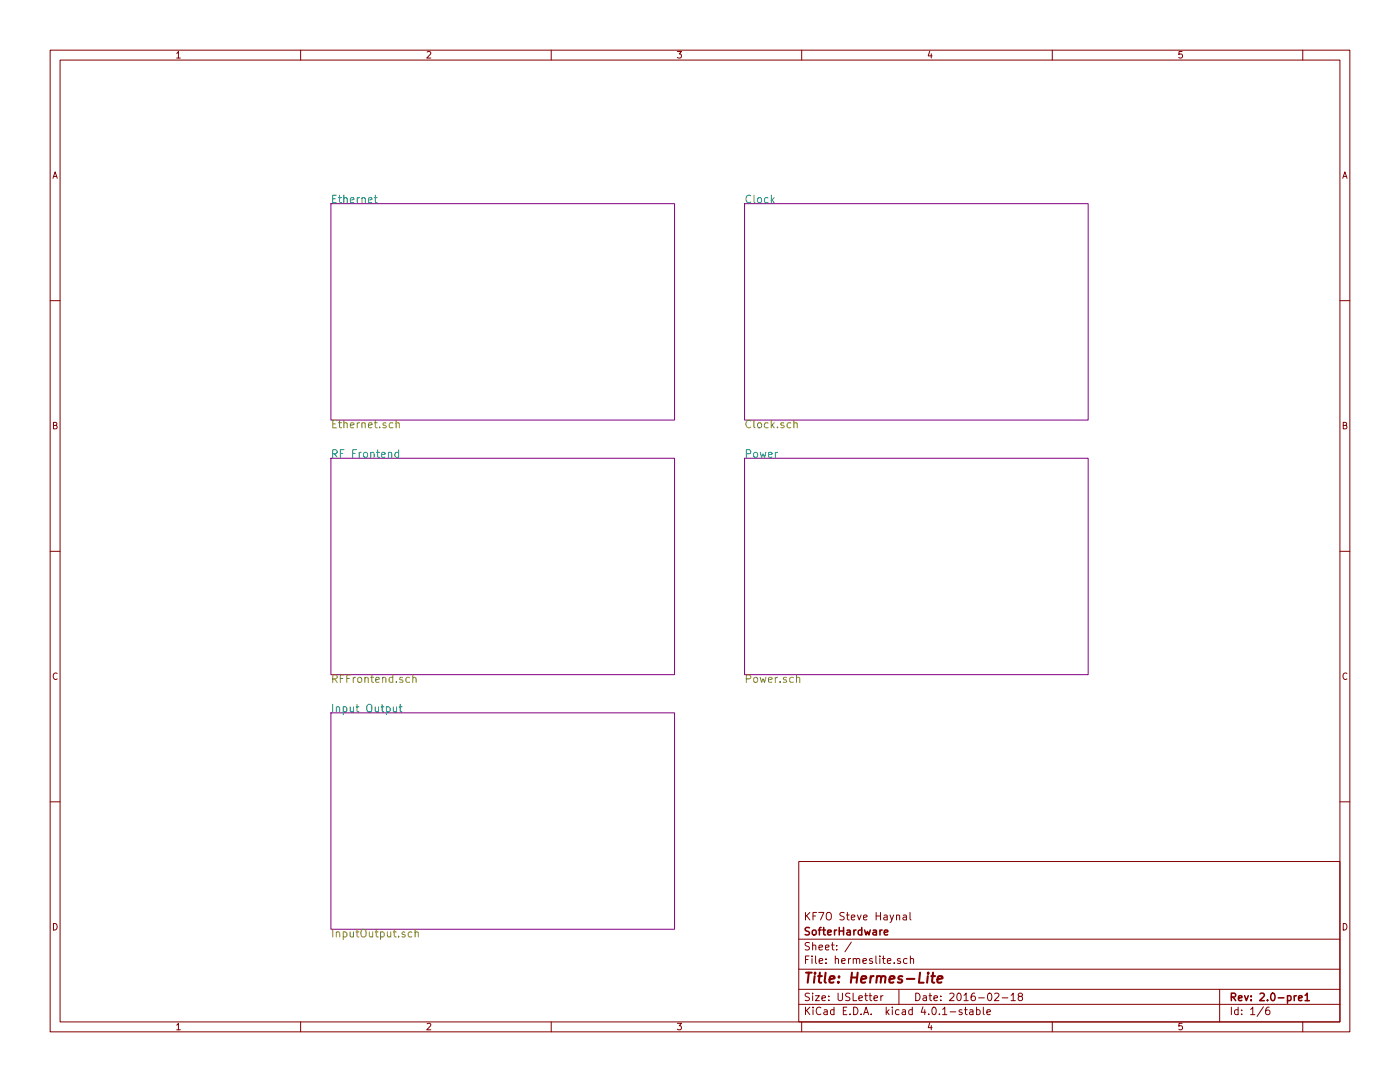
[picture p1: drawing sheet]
<svg xmlns="http://www.w3.org/2000/svg" width="279mm" height="216mm" viewBox="0 0 279 216" stroke-linecap="round" stroke-linejoin="round" font-family="sans-serif">
<g fill="none" stroke="#840000" stroke-width=".2">
<path d="M10 10h259.4v195.9h-259.4zM12 12h255.4v191.9h-255.4zM60 10v2M110 10v2M160 10v2M210 10v2M260 10v2M10 60h2M267.4 60h2M10 110h2M267.4 110h2M10 160h2"/>
<path d="M267.4 160h2M159.4 171.9h108v32h-108zM159.4 197.4h108M159.4 193.4h108M159.4 187.4h108M169.9 188l-1.3 1.9M174.4 199.2l.7-.2v-.2l-.4-.1-.3 .2 .1 .7h.6M175.8 198.7v1M176.2 198.7l-.4 .3M178.9 182.7l.2-.1 .4 .1 .1 .9M179.4 197.4v3M179.7 191.3a.37 .37 0 0 0-.6 .2l.1 .2 .5 .1 .1 .2-.3 .3-.4-.1"/>
<path d="M180.3 182.7h.5l.1 .9M180.9 182.9l-.5 .1-.2 .2 .2 .4 .5-.1M181 191.3h-.4l-.3 .2 .1 .6 .2 .2 .4-.1M181.6 182.1v1.3l.2 .2M181.7 191.4l.2-.1h.4v1M181.7 190.8v1.5M198.5 198.3l.6-.1 .3 .4-1 1.1h1M200 199.1h1.1M201.8 198.6l.4-.4v1.5M201.8 199.7h.8M203.5 198.8l-.3-.3 .1-.2 .2-.1h.4l.2 .3-.1 .2-.5 .1-.3 .3v.3l.3 .3h.3l.3-.3v-.3l-.3-.3M243.4 197.4v6.5"/>
<path d="M60 203.9v2M110 203.9v2M159.4 200.4h108M160 203.9v2M192 201.5a.37 .37 0 0 0-.6 .2l.1 .2 .5 .1v.2l-.2 .3-.4-.1M192.5 201.5h.5M192.7 201v1.3l.3 .2M193.5 201.5h.6l.1 1M194.2 201.8l-.5 .1-.2 .2 .2 .4 .5-.1M194.9 201.5h.4l.3 .3-.1 .6h-.6M194.9 201v1.5M196.2 201v1.3l.2 .2"/>
<path d="M197 202l.7-.2-.1-.3h-.4l-.2 .2v.7h.6M210 203.9v2M252.1 200.9l-1.2 1.9M253.3 201h-.4a1.11 1.11 0 0 0-.2 1.4l.5 .1 .2-.2v-.5l-.2-.3-.5 .1-.1 .2M260 203.9v2"/>
</g>
<path d="M176.5 186.1l.7-.2-.1-.3h-.4l-.2 .2 .1 .7h.5M259.2 199.2l.7-.2-.1-.2-.4-.1-.2 .2v.7h.6M260.5 198.6l.4-.4v1.5M260.5 199.7h.8" fill="none" stroke="#840000" stroke-width=".3"/>
<path d="M185.2 194.8l-.2 1.3M185.2 194.1v.2l.1-.1-.1-.1v.2M185.9 194.8h.7M186.2 194.1l-.2 1.7 .1 .2 .4 .1M187.1 195.4l1-.2-.1-.4h-.5l-.4 .2v1l.2 .1 .6-.1" fill="none" stroke="#840000" stroke-width=".41"/>
<path d="M66 40.6h68.6v43.2h-68.6zM148.6 40.6h68.6v43.2h-68.6zM66 91.4h68.6v43.2h-68.6zM148.6 91.4h68.6v43.2h-68.6zM66 142.2h68.6v43.2h-68.6z" fill="none" stroke="#840084" stroke-width=".2"/>
<path d="M74.7 39.4h.6M74.9 38.9v1.4l.4 .2M79.6 90.3l-.5-.1-.3 .4v.4l.2 .2h.6M79.6 89.7v1.6M78.5 141v.9a.38 .38 0 0 0 .6 0M79.1 141v1.1M79.7 141h.5M79.9 140.5v1.4l.3 .2" fill="none" stroke="#008484" stroke-width=".2"/>
<path d="M79 84.5l.1-.1a.36 .36 0 0 1 .6 .2v.8M79 83.8v1.6M158.4 84.5l.1-.1a.36 .36 0 0 1 .6 .2v.8M158.4 83.8v1.6M82.4 135.3v-.1a.36 .36 0 0 1 .6 .2v.8M82.4 134.6v1.6M159 135.3v-.1a.36 .36 0 0 1 .6 .2v.8M82.2 186h-.4l-.3 .3v.4l.1 .2h.6M82.8 186.1l.1-.1a.36 .36 0 0 1 .6 .2v.8M82.8 185.4v1.6" fill="none" stroke="#848400" stroke-width=".2"/>
<text font-size="2.8" fill="#840000" x="160.4" y="196.2">Title: Hermes-Lite</text>
<g font-size="2.1" fill="#008484">
<text x="66" y="40.5">Ethernet</text>
<text x="148.6" y="40.5">Clock</text>
<text x="66" y="91.3">RF Frontend</text>
<text x="148.6" y="91.3">Power</text>
<text x="66" y="142.1">Input Output</text>
</g>
<g font-size="2.1" fill="#848400">
<text x="66" y="85.4">Ethernet.sch</text>
<text x="148.6" y="85.4">Clock.sch</text>
<text x="66" y="136.2">RFFrontend.sch</text>
<text x="148.6" y="136.2">Power.sch</text>
<text x="66" y="187">InputOutput.sch</text>
</g>
<g font-size="2.1" fill="#840000">
<text x="160.4" y="183.6">KF7O Steve Haynal</text>
<text x="160.4" y="189.6">Sheet: /</text>
<text x="160.4" y="186.6">SofterHardware</text>
<text x="160.4" y="192.3">File: hermeslite.sch</text>
<text x="160.4" y="202.5">KiCad E.D.A. kicad 4.0.1-stable</text>
<text x="160.4" y="199.7">Size: USLetter</text>
<text x="182.4" y="199.7">Date: 2016-02-18</text>
<text x="245.4" y="199.7">Rev: 2.0-pre1</text>
<text x="245.4" y="202.5">Id: 1/6</text>
</g>
<g font-size="1.8" fill="#840000">
<text x="35" y="11.6">1</text>
<text x="85" y="11.6">2</text>
<text x="135" y="11.6">3</text>
<text x="185" y="11.6">4</text>
<text x="235" y="11.6">5</text>
<text x="10.4" y="35.6">A</text>
<text x="267.8" y="35.6">A</text>
<text x="10.4" y="85.6">B</text>
<text x="267.8" y="85.6">B</text>
<text x="10.4" y="135.6">C</text>
<text x="267.8" y="135.6">C</text>
<text x="10.4" y="185.6">D</text>
<text x="267.8" y="185.6">D</text>
<text x="35" y="205.5">1</text>
<text x="85" y="205.5">2</text>
<text x="135" y="205.5">3</text>
<text x="185" y="205.5">4</text>
<text x="235" y="205.5">5</text>
</g>
</svg>
